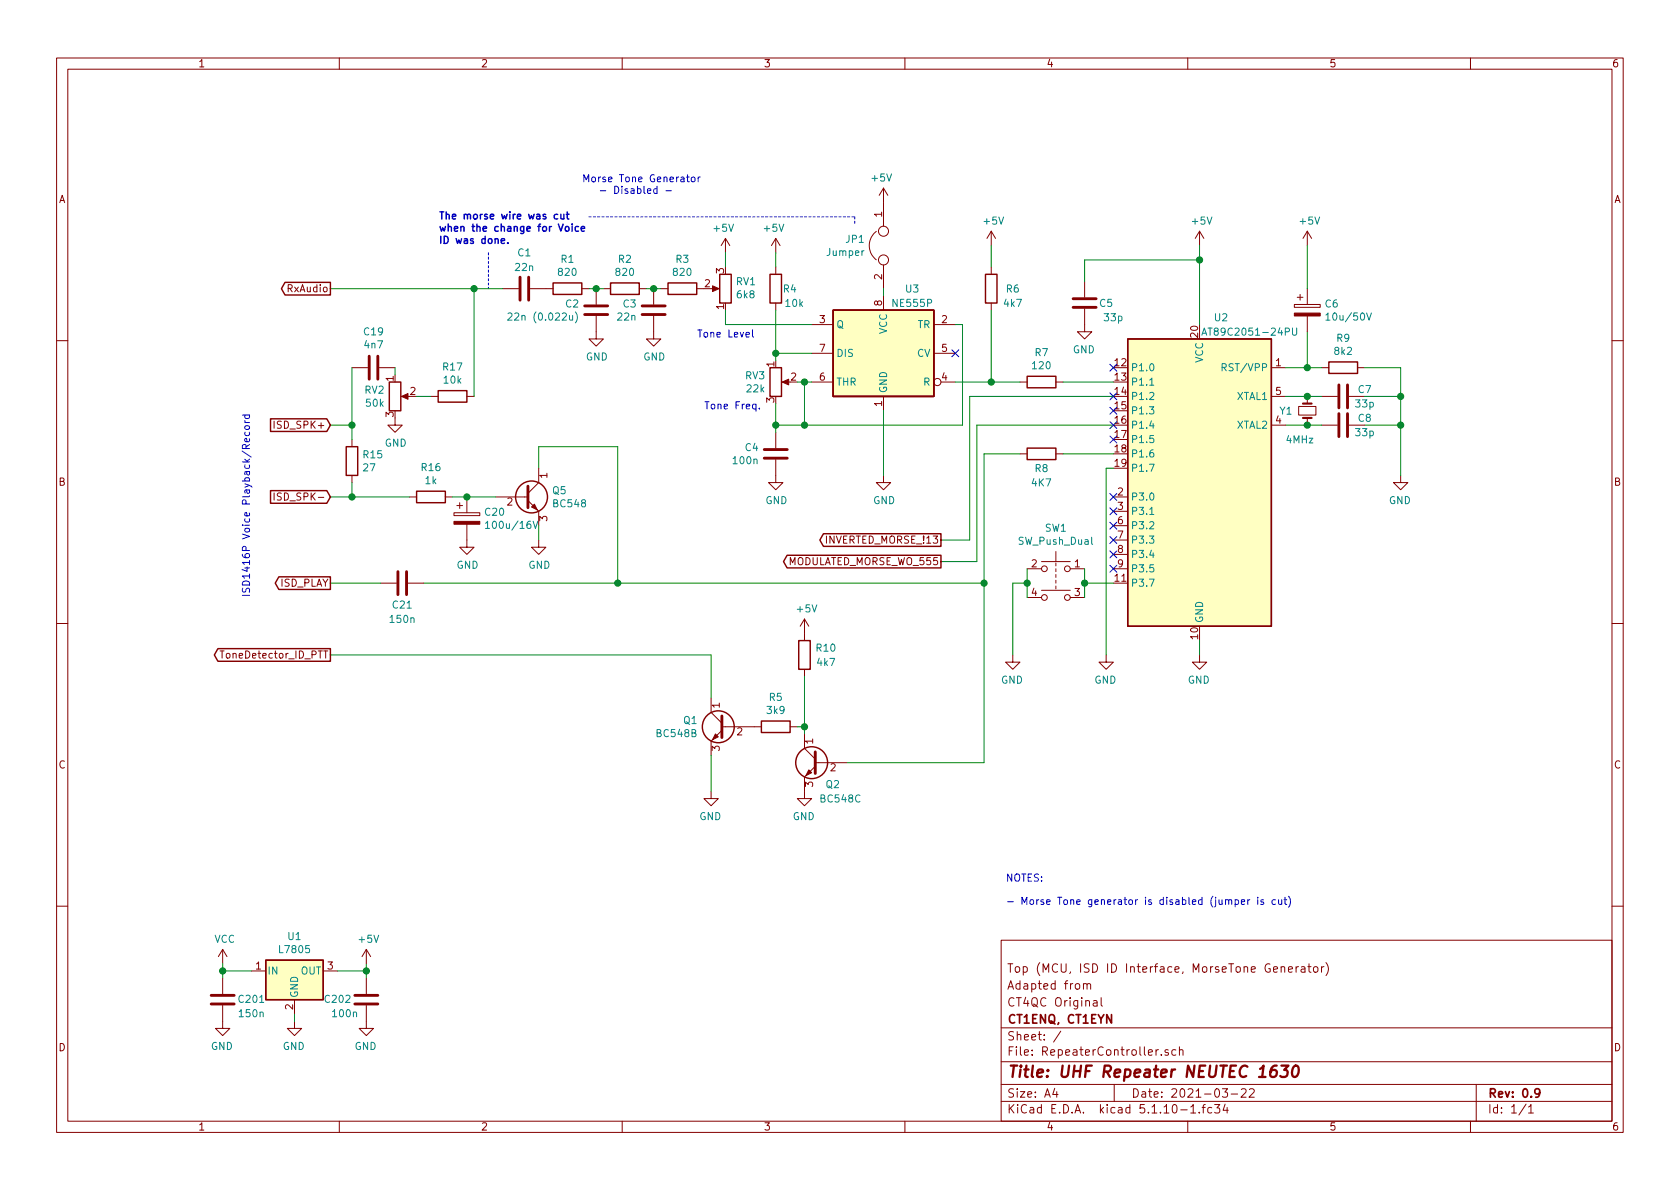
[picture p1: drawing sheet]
EESchema Schematic File Version 4
EELAYER 30 0
EELAYER END
$Descr A4 11693 8268
encoding utf-8
Sheet 1 1
Title "UHF Repeater NEUTEC 1630"
Date "2021-03-22"
Rev "0.9"
Comp "CT1ENQ, CT1EYN "
Comment1 "CT4QC Original"
Comment2 "Adapted from"
Comment3 "Top (MCU, ISD ID Interface, MorseTone Generator)"
Comment4 ""
$EndDescr
Text GLabel 2300 2950 0    50   Input ~ 0
ISD_SPK+
Text GLabel 2300 3450 0    50   Input ~ 0
ISD_SPK-
$Comp
L Device:R R15
U 1 1
P 2450 3200
F 0 "R15" H 2520 3246 50  0000 L CNN
F 1 "27" H 2520 3155 50  0000 L CNN
F 2 "" V 2380 3200 50  0001 C CNN
F 3 "~" H 2450 3200 50  0001 C CNN
	1    2450 3200
	1    0    0    -1  
$EndComp
Wire Wire Line
	2300 2950 2450 2950
Wire Wire Line
	2450 2950 2450 3050
Wire Wire Line
	2450 3350 2450 3450
Wire Wire Line
	2450 3450 2300 3450
$Comp
L Device:C C19
U 1 1
P 2600 2550
F 0 "C19" V 2348 2550 50  0000 C CNN
F 1 "4n7" V 2439 2550 50  0000 C CNN
F 2 "" H 2638 2400 50  0001 C CNN
F 3 "~" H 2600 2550 50  0001 C CNN
	1    2600 2550
	0    1    1    0   
$EndComp
Connection ~ 2450 2950
$Comp
L Device:R_POT RV2
U 1 1
P 2750 2750
F 0 "RV2" H 2680 2796 50  0000 R CNN
F 1 "50k" H 2680 2705 50  0000 R CNN
F 2 "" H 2750 2750 50  0001 C CNN
F 3 "~" H 2750 2750 50  0001 C CNN
	1    2750 2750
	1    0    0    -1  
$EndComp
Wire Wire Line
	2750 2550 2750 2600
$Comp
L power:GND #PWR034
U 1 1
P 2750 2900
F 0 "#PWR034" H 2750 2650 50  0001 C CNN
F 1 "GND" H 2755 2727 50  0000 C CNN
F 2 "" H 2750 2900 50  0001 C CNN
F 3 "" H 2750 2900 50  0001 C CNN
	1    2750 2900
	1    0    0    -1  
$EndComp
$Comp
L Device:R R17
U 1 1
P 3150 2750
F 0 "R17" V 2943 2750 50  0000 C CNN
F 1 "10k" V 3034 2750 50  0000 C CNN
F 2 "" V 3080 2750 50  0001 C CNN
F 3 "~" H 3150 2750 50  0001 C CNN
	1    3150 2750
	0    1    1    0   
$EndComp
Wire Wire Line
	2900 2750 3000 2750
$Comp
L Transistor_BJT:BC548 Q5
U 1 1
P 3650 3450
F 0 "Q5" H 3841 3496 50  0000 L CNN
F 1 "BC548" H 3841 3405 50  0000 L CNN
F 2 "Package_TO_SOT_THT:TO-92_Inline" H 3850 3375 50  0001 L CIN
F 3 "http://www.fairchildsemi.com/ds/BC/BC547.pdf" H 3650 3450 50  0001 L CNN
	1    3650 3450
	1    0    0    -1  
$EndComp
$Comp
L Device:R R16
U 1 1
P 3000 3450
F 0 "R16" V 2793 3450 50  0000 C CNN
F 1 "1k" V 2884 3450 50  0000 C CNN
F 2 "" V 2930 3450 50  0001 C CNN
F 3 "~" H 3000 3450 50  0001 C CNN
	1    3000 3450
	0    1    1    0   
$EndComp
Wire Wire Line
	2850 3450 2450 3450
Connection ~ 2450 3450
$Comp
L power:GND #PWR033
U 1 1
P 3250 3750
F 0 "#PWR033" H 3250 3500 50  0001 C CNN
F 1 "GND" H 3255 3577 50  0000 C CNN
F 2 "" H 3250 3750 50  0001 C CNN
F 3 "" H 3250 3750 50  0001 C CNN
	1    3250 3750
	1    0    0    -1  
$EndComp
$Comp
L power:GND #PWR035
U 1 1
P 3750 3750
F 0 "#PWR035" H 3750 3500 50  0001 C CNN
F 1 "GND" H 3755 3577 50  0000 C CNN
F 2 "" H 3750 3750 50  0001 C CNN
F 3 "" H 3750 3750 50  0001 C CNN
	1    3750 3750
	1    0    0    -1  
$EndComp
Wire Wire Line
	3750 3650 3750 3750
Text GLabel 2300 4050 0    50   Output ~ 0
ISD_PLAY
Text Notes 1750 4150 1    50   ~ 0
ISD1416P Voice Playback/Record
Wire Wire Line
	2300 4050 2650 4050
$Comp
L Regulator_Linear:L7805 U1
U 1 1
P 2050 6750
F 0 "U1" H 2050 6992 50  0000 C CNN
F 1 "L7805" H 2050 6901 50  0000 C CNN
F 2 "" H 2075 6600 50  0001 L CIN
F 3 "http://www.st.com/content/ccc/resource/technical/document/datasheet/41/4f/b3/b0/12/d4/47/88/CD00000444.pdf/files/CD00000444.pdf/jcr:content/translations/en.CD00000444.pdf" H 2050 6700 50  0001 C CNN
	1    2050 6750
	1    0    0    -1  
$EndComp
$Comp
L Transistor_BJT:BC548 Q2
U 1 1
P 5700 5300
F 0 "Q2" H 5550 5150 50  0000 L CNN
F 1 "BC548C" H 5400 5050 50  0000 L CNN
F 2 "Package_TO_SOT_THT:TO-92_Inline" H 5900 5225 50  0001 L CIN
F 3 "https://www.onsemi.com/pub/Collateral/BC550-D.pdf" H 5700 5300 50  0001 L CNN
	1    5700 5300
	-1   0    0    -1  
$EndComp
Wire Wire Line
	2450 2550 2450 2950
$Comp
L Device:C C21
U 1 1
P 2800 4050
F 0 "C21" V 2950 4050 50  0000 C CNN
F 1 "150n" V 3050 4050 50  0000 C CNN
F 2 "" H 2838 3900 50  0001 C CNN
F 3 "~" H 2800 4050 50  0001 C CNN
	1    2800 4050
	0    1    1    0   
$EndComp
$Comp
L Switch:SW_Push_Dual SW1
U 1 1
P 7350 3950
F 0 "SW1" H 7350 4235 50  0000 C CNN
F 1 "SW_Push_Dual" H 7350 4144 50  0000 C CNN
F 2 "" H 7350 4150 50  0001 C CNN
F 3 "~" H 7350 4150 50  0001 C CNN
	1    7350 3950
	-1   0    0    -1  
$EndComp
Wire Wire Line
	7750 3150 7400 3150
$Comp
L Device:R R8
U 1 1
P 7250 3150
F 0 "R8" V 7350 3150 50  0000 C CNN
F 1 "4K7" V 7450 3150 50  0000 C CNN
F 2 "" V 7180 3150 50  0001 C CNN
F 3 "~" H 7250 3150 50  0001 C CNN
	1    7250 3150
	0    -1   1    0   
$EndComp
Wire Wire Line
	7750 2650 7400 2650
$Comp
L Device:R R7
U 1 1
P 7250 2650
F 0 "R7" V 7043 2650 50  0000 C CNN
F 1 "120" V 7134 2650 50  0000 C CNN
F 2 "" V 7180 2650 50  0001 C CNN
F 3 "~" H 7250 2650 50  0001 C CNN
	1    7250 2650
	0    -1   1    0   
$EndComp
Wire Wire Line
	8350 4450 8350 4550
Wire Wire Line
	9750 2950 9750 3300
Wire Wire Line
	9750 2950 9750 2750
Connection ~ 9750 2950
Wire Wire Line
	9500 2950 9750 2950
Wire Wire Line
	9750 2750 9750 2550
Connection ~ 9750 2750
Wire Wire Line
	9500 2750 9750 2750
Connection ~ 9100 2750
Wire Wire Line
	9200 2750 9100 2750
Connection ~ 9100 2950
Wire Wire Line
	9200 2950 9100 2950
Wire Wire Line
	8950 2950 9100 2950
Wire Wire Line
	9100 2750 8950 2750
$Comp
L Device:C C8
U 1 1
P 9350 2950
F 0 "C8" V 9300 2800 50  0000 C CNN
F 1 "33p" V 9400 2800 50  0000 C CNN
F 2 "" H 9388 2800 50  0001 C CNN
F 3 "~" H 9350 2950 50  0001 C CNN
	1    9350 2950
	0    -1   1    0   
$EndComp
$Comp
L Device:C C7
U 1 1
P 9350 2750
F 0 "C7" V 9300 2600 50  0000 C CNN
F 1 "33p" V 9400 2600 50  0000 C CNN
F 2 "" H 9388 2600 50  0001 C CNN
F 3 "~" H 9350 2750 50  0001 C CNN
	1    9350 2750
	0    -1   1    0   
$EndComp
$Comp
L Device:Crystal_Small Y1
U 1 1
P 9100 2850
F 0 "Y1" V 9100 2950 50  0000 L CNN
F 1 "4MHz" V 9300 2800 50  0000 L CNN
F 2 "" H 9100 2850 50  0001 C CNN
F 3 "~" H 9100 2850 50  0001 C CNN
	1    9100 2850
	0    -1   1    0   
$EndComp
$Comp
L Device:R R9
U 1 1
P 9350 2550
F 0 "R9" V 9143 2550 50  0000 C CNN
F 1 "8k2" V 9234 2550 50  0000 C CNN
F 2 "" V 9280 2550 50  0001 C CNN
F 3 "~" H 9350 2550 50  0001 C CNN
	1    9350 2550
	0    -1   1    0   
$EndComp
$Comp
L power:GND #PWR023
U 1 1
P 9750 3300
F 0 "#PWR023" H 9750 3050 50  0001 C CNN
F 1 "GND" H 9755 3127 50  0000 C CNN
F 2 "" H 9750 3300 50  0001 C CNN
F 3 "" H 9750 3300 50  0001 C CNN
	1    9750 3300
	-1   0    0    -1  
$EndComp
$Comp
L power:GND #PWR021
U 1 1
P 8350 4550
F 0 "#PWR021" H 8350 4300 50  0001 C CNN
F 1 "GND" H 8355 4377 50  0000 C CNN
F 2 "" H 8350 4550 50  0001 C CNN
F 3 "" H 8350 4550 50  0001 C CNN
	1    8350 4550
	-1   0    0    -1  
$EndComp
$Comp
L MCU_Microchip_8051:AT89C2051-24PU U2
U 1 1
P 8350 3350
F 0 "U2" H 8200 4500 50  0000 C CNN
F 1 "AT89C2051-24PU" H 8000 4400 50  0000 C CNN
F 2 "Package_DIP:DIP-20_W7.62mm" H 8350 3350 50  0001 C CIN
F 3 "http://ww1.microchip.com/downloads/en/DeviceDoc/doc0368.pdf" H 8350 3350 50  0001 C CNN
	1    8350 3350
	-1   0    0    -1  
$EndComp
$Comp
L Device:C C201
U 1 1
P 1550 6950
F 0 "C201" H 1750 6950 50  0000 C CNN
F 1 "150n" H 1750 7050 50  0000 C CNN
F 2 "" H 1588 6800 50  0001 C CNN
F 3 "~" H 1550 6950 50  0001 C CNN
	1    1550 6950
	1    0    0    1   
$EndComp
$Comp
L Device:C C202
U 1 1
P 2550 6950
F 0 "C202" H 2350 6950 50  0000 C CNN
F 1 "100n" H 2400 7050 50  0000 C CNN
F 2 "" H 2588 6800 50  0001 C CNN
F 3 "~" H 2550 6950 50  0001 C CNN
	1    2550 6950
	1    0    0    1   
$EndComp
Wire Wire Line
	1550 6800 1550 6750
Wire Wire Line
	1550 6750 1750 6750
Wire Wire Line
	2350 6750 2550 6750
$Comp
L power:GND #PWR03
U 1 1
P 2050 7100
F 0 "#PWR03" H 2050 6850 50  0001 C CNN
F 1 "GND" H 2055 6927 50  0000 C CNN
F 2 "" H 2050 7100 50  0001 C CNN
F 3 "" H 2050 7100 50  0001 C CNN
	1    2050 7100
	-1   0    0    -1  
$EndComp
$Comp
L power:GND #PWR02
U 1 1
P 1550 7100
F 0 "#PWR02" H 1550 6850 50  0001 C CNN
F 1 "GND" H 1555 6927 50  0000 C CNN
F 2 "" H 1550 7100 50  0001 C CNN
F 3 "" H 1550 7100 50  0001 C CNN
	1    1550 7100
	-1   0    0    -1  
$EndComp
Wire Wire Line
	2550 6750 2550 6800
$Comp
L power:GND #PWR05
U 1 1
P 2550 7100
F 0 "#PWR05" H 2550 6850 50  0001 C CNN
F 1 "GND" H 2555 6927 50  0000 C CNN
F 2 "" H 2550 7100 50  0001 C CNN
F 3 "" H 2550 7100 50  0001 C CNN
	1    2550 7100
	-1   0    0    -1  
$EndComp
Wire Wire Line
	2050 7050 2050 7100
$Comp
L power:VCC #PWR01
U 1 1
P 1550 6700
F 0 "#PWR01" H 1550 6550 50  0001 C CNN
F 1 "VCC" H 1565 6873 50  0000 C CNN
F 2 "" H 1550 6700 50  0001 C CNN
F 3 "" H 1550 6700 50  0001 C CNN
	1    1550 6700
	1    0    0    -1  
$EndComp
$Comp
L power:+5V #PWR04
U 1 1
P 2550 6700
F 0 "#PWR04" H 2550 6550 50  0001 C CNN
F 1 "+5V" H 2565 6873 50  0000 C CNN
F 2 "" H 2550 6700 50  0001 C CNN
F 3 "" H 2550 6700 50  0001 C CNN
	1    2550 6700
	1    0    0    -1  
$EndComp
Wire Wire Line
	2550 6700 2550 6750
Connection ~ 2550 6750
Wire Wire Line
	1550 6700 1550 6750
Connection ~ 1550 6750
$Comp
L power:+5V #PWR020
U 1 1
P 8350 1700
F 0 "#PWR020" H 8350 1550 50  0001 C CNN
F 1 "+5V" H 8365 1873 50  0000 C CNN
F 2 "" H 8350 1700 50  0001 C CNN
F 3 "" H 8350 1700 50  0001 C CNN
	1    8350 1700
	1    0    0    -1  
$EndComp
Wire Wire Line
	9500 2550 9750 2550
Wire Wire Line
	7550 4150 7550 4050
Wire Wire Line
	7150 4150 7150 4050
Connection ~ 7550 4050
Wire Wire Line
	7550 4050 7550 3950
Wire Wire Line
	7550 4050 7750 4050
$Comp
L power:GND #PWR017
U 1 1
P 7050 4550
F 0 "#PWR017" H 7050 4300 50  0001 C CNN
F 1 "GND" H 7055 4377 50  0000 C CNN
F 2 "" H 7050 4550 50  0001 C CNN
F 3 "" H 7050 4550 50  0001 C CNN
	1    7050 4550
	-1   0    0    -1  
$EndComp
Wire Wire Line
	7050 4550 7050 4050
Wire Wire Line
	7050 4050 7150 4050
Connection ~ 7150 4050
Wire Wire Line
	7150 4050 7150 3950
$Comp
L Transistor_BJT:BC548 Q1
U 1 1
P 5050 5050
F 0 "Q1" H 5241 5096 50  0000 L CNN
F 1 "BC548B" H 5241 5005 50  0000 L CNN
F 2 "Package_TO_SOT_THT:TO-92_Inline" H 5250 4975 50  0001 L CIN
F 3 "https://www.onsemi.com/pub/Collateral/BC550-D.pdf" H 5050 5050 50  0001 L CNN
	1    5050 5050
	-1   0    0    -1  
$EndComp
$Comp
L power:GND #PWR018
U 1 1
P 7700 4550
F 0 "#PWR018" H 7700 4300 50  0001 C CNN
F 1 "GND" H 7705 4377 50  0000 C CNN
F 2 "" H 7700 4550 50  0001 C CNN
F 3 "" H 7700 4550 50  0001 C CNN
	1    7700 4550
	-1   0    0    -1  
$EndComp
Wire Wire Line
	7750 3250 7700 3250
Wire Wire Line
	7700 3250 7700 4550
$Comp
L Device:CP C6
U 1 1
P 9100 2150
F 0 "C6" H 9218 2196 50  0000 L CNN
F 1 "10u/50V" H 9218 2105 50  0000 L CNN
F 2 "" H 9138 2000 50  0001 C CNN
F 3 "~" H 9100 2150 50  0001 C CNN
	1    9100 2150
	1    0    0    -1  
$EndComp
$Comp
L power:+5V #PWR022
U 1 1
P 9100 1700
F 0 "#PWR022" H 9100 1550 50  0001 C CNN
F 1 "+5V" H 9115 1873 50  0000 C CNN
F 2 "" H 9100 1700 50  0001 C CNN
F 3 "" H 9100 1700 50  0001 C CNN
	1    9100 1700
	1    0    0    -1  
$EndComp
Wire Wire Line
	9100 2300 9100 2550
$Comp
L power:+5V #PWR012
U 1 1
P 5600 4400
F 0 "#PWR012" H 5600 4250 50  0001 C CNN
F 1 "+5V" H 5615 4573 50  0000 C CNN
F 2 "" H 5600 4400 50  0001 C CNN
F 3 "" H 5600 4400 50  0001 C CNN
	1    5600 4400
	1    0    0    -1  
$EndComp
$Comp
L power:GND #PWR019
U 1 1
P 7550 2250
F 0 "#PWR019" H 7550 2000 50  0001 C CNN
F 1 "GND" H 7555 2077 50  0000 C CNN
F 2 "" H 7550 2250 50  0001 C CNN
F 3 "" H 7550 2250 50  0001 C CNN
	1    7550 2250
	-1   0    0    -1  
$EndComp
$Comp
L Device:C C5
U 1 1
P 7550 2100
F 0 "C5" H 7400 2100 50  0000 C CNN
F 1 "33p" H 7350 2000 50  0000 C CNN
F 2 "" H 7588 1950 50  0001 C CNN
F 3 "~" H 7550 2100 50  0001 C CNN
	1    7550 2100
	-1   0    0    -1  
$EndComp
$Comp
L Device:R R10
U 1 1
P 5600 4550
F 0 "R10" H 5450 4600 50  0000 C CNN
F 1 "4k7" H 5450 4500 50  0000 C CNN
F 2 "" V 5530 4550 50  0001 C CNN
F 3 "~" H 5600 4550 50  0001 C CNN
	1    5600 4550
	-1   0    0    -1  
$EndComp
$Comp
L power:+5V #PWR016
U 1 1
P 6900 1700
F 0 "#PWR016" H 6900 1550 50  0001 C CNN
F 1 "+5V" H 6915 1873 50  0000 C CNN
F 2 "" H 6900 1700 50  0001 C CNN
F 3 "" H 6900 1700 50  0001 C CNN
	1    6900 1700
	1    0    0    -1  
$EndComp
Wire Wire Line
	6900 1700 6900 1850
$Comp
L Device:R R6
U 1 1
P 6900 2000
F 0 "R6" H 6750 2000 50  0000 C CNN
F 1 "4k7" H 6750 1900 50  0000 C CNN
F 2 "" V 6830 2000 50  0001 C CNN
F 3 "~" H 6900 2000 50  0001 C CNN
	1    6900 2000
	-1   0    0    -1  
$EndComp
Wire Wire Line
	6900 2150 6900 2650
Wire Wire Line
	6900 2650 7100 2650
$Comp
L Device:R R5
U 1 1
P 5400 5050
F 0 "R5" V 5193 5050 50  0000 C CNN
F 1 "3k9" V 5284 5050 50  0000 C CNN
F 2 "" V 5330 5050 50  0001 C CNN
F 3 "~" H 5400 5050 50  0001 C CNN
	1    5400 5050
	0    1    1    0   
$EndComp
Text GLabel 2300 4550 0    50   Output ~ 0
ToneDetector_ID_PTT
Connection ~ 5600 5050
Wire Wire Line
	5600 5050 5600 5100
$Comp
L power:GND #PWR013
U 1 1
P 5600 5500
F 0 "#PWR013" H 5600 5250 50  0001 C CNN
F 1 "GND" H 5605 5327 50  0000 C CNN
F 2 "" H 5600 5500 50  0001 C CNN
F 3 "" H 5600 5500 50  0001 C CNN
	1    5600 5500
	-1   0    0    -1  
$EndComp
$Comp
L power:GND #PWR08
U 1 1
P 4950 5500
F 0 "#PWR08" H 4950 5250 50  0001 C CNN
F 1 "GND" H 4955 5327 50  0000 C CNN
F 2 "" H 4950 5500 50  0001 C CNN
F 3 "" H 4950 5500 50  0001 C CNN
	1    4950 5500
	-1   0    0    -1  
$EndComp
NoConn ~ 7750 2550
NoConn ~ 7750 2750
NoConn ~ 7750 2850
NoConn ~ 7750 2950
NoConn ~ 7750 3050
NoConn ~ 7750 3450
NoConn ~ 7750 3550
NoConn ~ 7750 3650
NoConn ~ 7750 3750
NoConn ~ 7750 3850
NoConn ~ 7750 3950
Wire Wire Line
	5550 5050 5600 5050
Wire Wire Line
	4950 5250 4950 5500
Wire Wire Line
	5650 2250 5050 2250
Wire Wire Line
	5050 2250 5050 2150
$Comp
L power:+5V #PWR09
U 1 1
P 5050 1750
F 0 "#PWR09" H 5050 1600 50  0001 C CNN
F 1 "+5V" H 5065 1923 50  0000 C CNN
F 2 "" H 5050 1750 50  0001 C CNN
F 3 "" H 5050 1750 50  0001 C CNN
	1    5050 1750
	-1   0    0    -1  
$EndComp
Wire Wire Line
	6900 2650 6650 2650
NoConn ~ 6650 2450
Wire Wire Line
	6150 2000 6150 2050
Connection ~ 5400 2450
Wire Wire Line
	5400 2450 5650 2450
Wire Wire Line
	5400 2500 5400 2450
Wire Wire Line
	5600 2650 5550 2650
Connection ~ 5600 2650
Wire Wire Line
	5650 2650 5600 2650
$Comp
L Device:R_POT RV3
U 1 1
P 5400 2650
F 0 "RV3" H 5330 2696 50  0000 R CNN
F 1 "22k" H 5330 2605 50  0000 R CNN
F 2 "" H 5400 2650 50  0001 C CNN
F 3 "~" H 5400 2650 50  0001 C CNN
	1    5400 2650
	1    0    0    -1  
$EndComp
$Comp
L power:+5V #PWR010
U 1 1
P 5400 1750
F 0 "#PWR010" H 5400 1600 50  0001 C CNN
F 1 "+5V" H 5415 1923 50  0000 C CNN
F 2 "" H 5400 1750 50  0001 C CNN
F 3 "" H 5400 1750 50  0001 C CNN
	1    5400 1750
	-1   0    0    -1  
$EndComp
$Comp
L Device:C C4
U 1 1
P 5400 3150
F 0 "C4" H 5515 3196 50  0000 L CNN
F 1 "100n" H 5515 3105 50  0000 L CNN
F 2 "" H 5438 3000 50  0001 C CNN
F 3 "~" H 5400 3150 50  0001 C CNN
	1    5400 3150
	-1   0    0    -1  
$EndComp
$Comp
L power:GND #PWR011
U 1 1
P 5400 3300
F 0 "#PWR011" H 5400 3050 50  0001 C CNN
F 1 "GND" H 5405 3127 50  0000 C CNN
F 2 "" H 5400 3300 50  0001 C CNN
F 3 "" H 5400 3300 50  0001 C CNN
	1    5400 3300
	1    0    0    -1  
$EndComp
$Comp
L Device:R R4
U 1 1
P 5400 2000
F 0 "R4" H 5250 2000 50  0000 L CNN
F 1 "10k" H 5200 1900 50  0000 L CNN
F 2 "" V 5330 2000 50  0001 C CNN
F 3 "~" H 5400 2000 50  0001 C CNN
	1    5400 2000
	-1   0    0    -1  
$EndComp
$Comp
L Device:Jumper JP1
U 1 1
P 6150 1700
F 0 "JP1" V 6104 1827 50  0000 L CNN
F 1 "Jumper" V 6195 1827 50  0000 L CNN
F 2 "" H 6150 1700 50  0001 C CNN
F 3 "~" H 6150 1700 50  0001 C CNN
	1    6150 1700
	0    -1   1    0   
$EndComp
$Comp
L power:GND #PWR015
U 1 1
P 6150 3300
F 0 "#PWR015" H 6150 3050 50  0001 C CNN
F 1 "GND" H 6155 3127 50  0000 C CNN
F 2 "" H 6150 3300 50  0001 C CNN
F 3 "" H 6150 3300 50  0001 C CNN
	1    6150 3300
	1    0    0    -1  
$EndComp
$Comp
L power:+5V #PWR014
U 1 1
P 6150 1400
F 0 "#PWR014" H 6150 1250 50  0001 C CNN
F 1 "+5V" H 6165 1573 50  0000 C CNN
F 2 "" H 6150 1400 50  0001 C CNN
F 3 "" H 6150 1400 50  0001 C CNN
	1    6150 1400
	-1   0    0    -1  
$EndComp
$Comp
L Timer:NE555P U3
U 1 1
P 6150 2450
F 0 "U3" H 5950 2900 50  0000 C CNN
F 1 "NE555P" H 5950 2800 50  0000 C CNN
F 2 "Package_DIP:DIP-8_W7.62mm" H 6800 2050 50  0001 C CNN
F 3 "http://www.ti.com/lit/ds/symlink/ne555.pdf" H 7000 2050 50  0001 C CNN
	1    6150 2450
	-1   0    0    -1  
$EndComp
Wire Wire Line
	5050 1750 5050 1850
$Comp
L power:GND #PWR06
U 1 1
P 4150 2300
F 0 "#PWR06" H 4150 2050 50  0001 C CNN
F 1 "GND" H 4155 2127 50  0000 C CNN
F 2 "" H 4150 2300 50  0001 C CNN
F 3 "" H 4150 2300 50  0001 C CNN
	1    4150 2300
	1    0    0    -1  
$EndComp
$Comp
L power:GND #PWR07
U 1 1
P 4550 2300
F 0 "#PWR07" H 4550 2050 50  0001 C CNN
F 1 "GND" H 4555 2127 50  0000 C CNN
F 2 "" H 4550 2300 50  0001 C CNN
F 3 "" H 4550 2300 50  0001 C CNN
	1    4550 2300
	1    0    0    -1  
$EndComp
Text GLabel 2300 2000 0    50   Output ~ 0
RxAudio
Connection ~ 4150 2000
Wire Wire Line
	4150 2000 4100 2000
Wire Wire Line
	4200 2000 4150 2000
Connection ~ 4550 2000
Wire Wire Line
	4500 2000 4550 2000
Wire Wire Line
	4600 2000 4550 2000
$Comp
L Device:C C1
U 1 1
P 3650 2000
F 0 "C1" V 3398 2000 50  0000 C CNN
F 1 "22n" V 3500 2000 50  0000 C CNN
F 2 "" H 3688 1850 50  0001 C CNN
F 3 "~" H 3650 2000 50  0001 C CNN
	1    3650 2000
	0    -1   1    0   
$EndComp
$Comp
L Device:C C2
U 1 1
P 4150 2150
F 0 "C2" H 4265 2196 50  0000 L CNN
F 1 "22n (0.022u)" H 4265 2105 50  0000 L CNN
F 2 "" H 4188 2000 50  0001 C CNN
F 3 "~" H 4150 2150 50  0001 C CNN
	1    4150 2150
	-1   0    0    -1  
$EndComp
$Comp
L Device:C C3
U 1 1
P 4550 2150
F 0 "C3" H 4665 2196 50  0000 L CNN
F 1 "22n" H 4665 2105 50  0000 L CNN
F 2 "" H 4588 2000 50  0001 C CNN
F 3 "~" H 4550 2150 50  0001 C CNN
	1    4550 2150
	-1   0    0    -1  
$EndComp
$Comp
L Device:R R1
U 1 1
P 3950 2000
F 0 "R1" V 3743 2000 50  0000 C CNN
F 1 "820" V 3834 2000 50  0000 C CNN
F 2 "" V 3880 2000 50  0001 C CNN
F 3 "~" H 3950 2000 50  0001 C CNN
	1    3950 2000
	0    -1   1    0   
$EndComp
$Comp
L Device:R R2
U 1 1
P 4350 2000
F 0 "R2" V 4143 2000 50  0000 C CNN
F 1 "820" V 4234 2000 50  0000 C CNN
F 2 "" V 4280 2000 50  0001 C CNN
F 3 "~" H 4350 2000 50  0001 C CNN
	1    4350 2000
	0    -1   1    0   
$EndComp
$Comp
L Device:R R3
U 1 1
P 4750 2000
F 0 "R3" V 4543 2000 50  0000 C CNN
F 1 "820" V 4634 2000 50  0000 C CNN
F 2 "" V 4680 2000 50  0001 C CNN
F 3 "~" H 4750 2000 50  0001 C CNN
	1    4750 2000
	0    -1   1    0   
$EndComp
$Comp
L Device:R_POT RV1
U 1 1
P 5050 2000
F 0 "RV1" H 4980 1954 50  0000 R CNN
F 1 "6k8" H 4980 2045 50  0000 R CNN
F 2 "" H 5050 2000 50  0001 C CNN
F 3 "~" H 5050 2000 50  0001 C CNN
	1    5050 2000
	-1   0    0    1   
$EndComp
Connection ~ 6900 2650
Wire Wire Line
	7100 3150 6850 3150
Wire Wire Line
	6850 3150 6850 4050
Wire Wire Line
	3750 3100 3750 3250
Wire Wire Line
	2300 4550 4950 4550
Wire Wire Line
	3750 3100 4300 3100
Wire Wire Line
	2950 4050 4300 4050
Wire Wire Line
	4300 3100 4300 4050
Connection ~ 4300 4050
Wire Wire Line
	6700 2250 6650 2250
Wire Wire Line
	5600 2950 6700 2950
Connection ~ 5600 2950
Wire Wire Line
	6700 2250 6700 2950
Wire Wire Line
	5600 2650 5600 2950
Wire Wire Line
	5600 2950 5400 2950
Wire Wire Line
	5400 2800 5400 2950
Wire Wire Line
	5400 3000 5400 2950
Connection ~ 5400 2950
Wire Wire Line
	6150 2850 6150 3300
Wire Wire Line
	2300 2000 3300 2000
Wire Wire Line
	5400 2150 5400 2450
Wire Wire Line
	5400 1750 5400 1850
Wire Wire Line
	4950 4550 4950 4850
Connection ~ 6850 4050
Wire Wire Line
	6850 4050 6850 5300
Wire Wire Line
	4300 4050 6850 4050
Wire Wire Line
	5900 5300 6850 5300
Wire Wire Line
	9100 1700 9100 2000
Connection ~ 9100 2550
Wire Wire Line
	9100 2550 9200 2550
Wire Wire Line
	8950 2550 9100 2550
Text Notes 4050 1350 0    50   ~ 0
Morse Tone Generator\n   - Disabled -
Text Notes 7000 6300 0    50   ~ 0
NOTES:\n\n- Morse Tone generator is disabled (jumper is cut)
Wire Wire Line
	5600 4700 5600 5050
Wire Wire Line
	8350 1700 8350 1800
Wire Wire Line
	7550 1950 7550 1800
Wire Wire Line
	7550 1800 8350 1800
Connection ~ 8350 1800
Wire Wire Line
	8350 1800 8350 2250
Text Notes 4900 2850 0    50   ~ 0
Tone Freq.
Text Notes 4850 2350 0    50   ~ 0
Tone Level
$Comp
L Device:CP C20
U 1 1
P 3250 3600
F 0 "C20" H 3368 3646 50  0000 L CNN
F 1 "100u/16V" H 3368 3555 50  0000 L CNN
F 2 "" H 3288 3450 50  0001 C CNN
F 3 "~" H 3250 3600 50  0001 C CNN
	1    3250 3600
	1    0    0    -1  
$EndComp
Wire Wire Line
	3150 3450 3250 3450
Connection ~ 3250 3450
Wire Wire Line
	3250 3450 3450 3450
Text GLabel 6550 3750 0    50   Output ~ 0
INVERTED_MORSE_!13
Text GLabel 6550 3900 0    50   Output ~ 0
MODULATED_MORSE_WO_555
Wire Wire Line
	6550 3750 6750 3750
Wire Wire Line
	6750 3750 6750 2750
Wire Wire Line
	6750 2750 7750 2750
Wire Wire Line
	6550 3900 6800 3900
Wire Wire Line
	6800 3900 6800 2950
Wire Wire Line
	6800 2950 7750 2950
Wire Wire Line
	3300 2750 3300 2000
Connection ~ 3300 2000
Wire Wire Line
	3300 2000 3500 2000
Text Notes 3050 1700 0    50   ~ 10
The morse wire was cut\nwhen the change for Voice\nID was done.
Wire Notes Line
	4100 1500 5950 1500
Wire Notes Line
	5950 1500 5950 1550
Wire Notes Line
	3400 1750 3400 2000
$EndSCHEMATC
